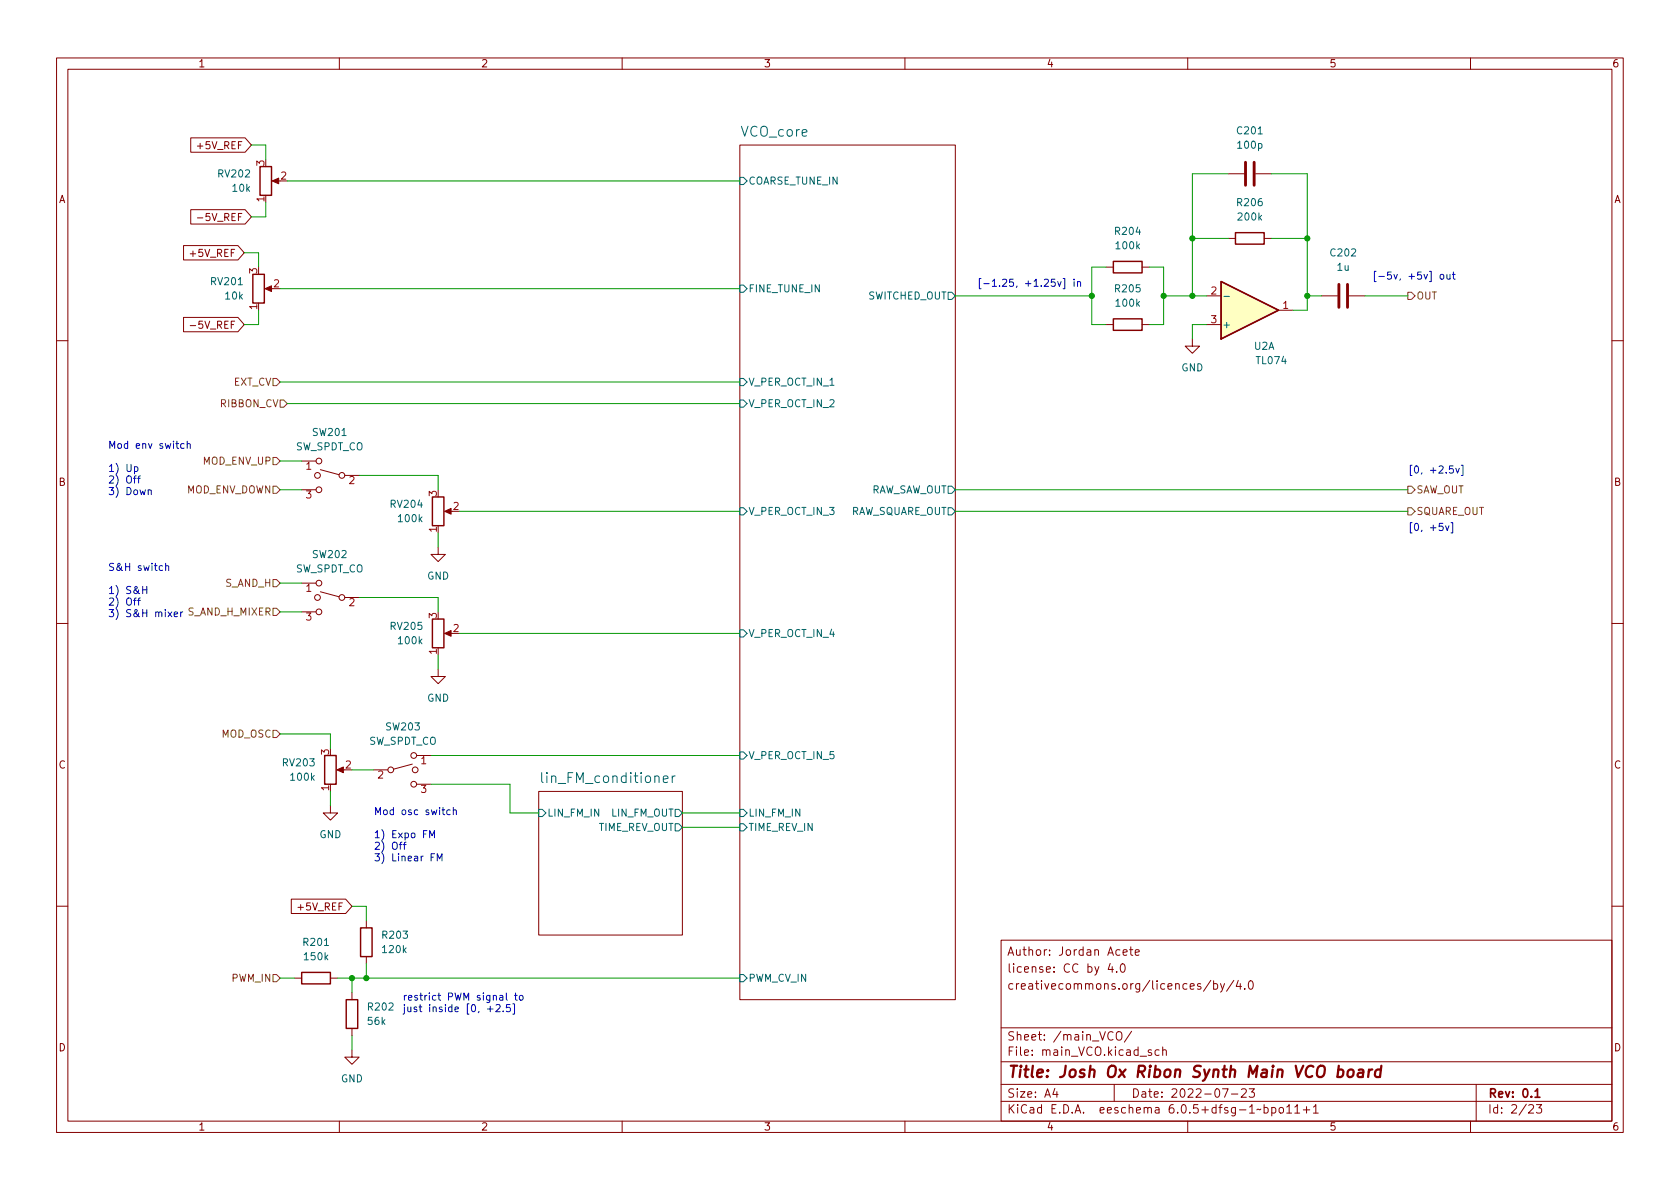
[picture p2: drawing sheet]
(kicad_sch (version 20211123) (generator eeschema)

 (paper "A4")

 (title_block
  (title "Josh Ox Ribon Synth Main VCO board")
  (date "2022-07-23")
  (rev "0.1")
  (comment 2 "creativecommons.org/licences/by/4.0")
  (comment 3 "license: CC by 4.0")
  (comment 4 "Author: Jordan Acete"))

 (lib_symbols
  (symbol "Amplifier_Operational:TL074" (pin_names (offset 0.127)) (in_bom yes) (on_board yes)
   (property "Reference" "U" (id 0) (at 0 5.08 0) (effects (font (size 1.27 1.27)) (justify left)))
   (property "Value" "TL074" (id 1) (at 0 -5.08 0) (effects (font (size 1.27 1.27)) (justify left)))
   (property "Footprint" "" (id 2) (at -1.27 2.54 0) (effects (font (size 1.27 1.27)) hide))
   (property "Datasheet" "http://www.ti.com/lit/ds/symlink/tl071.pdf" (id 3) (at 1.27 5.08 0) (effects (font (size 1.27 1.27)) hide))
   (property "ki_locked" "" (id 4) (at 0 0 0) (effects (font (size 1.27 1.27))))
   (symbol "TL074_1_1"
    (polyline (pts (xy -5.08 5.08) (xy 5.08 0) (xy -5.08 -5.08) (xy -5.08 5.08)) (stroke (width 0.254) (type default) (color 0 0 0 0)) (fill (type background)))
    (pin output line (at 7.62 0 180) (length 2.54) (name "~" (effects (font (size 1.27 1.27)))) (number "1" (effects (font (size 1.27 1.27)))))
    (pin input line (at -7.62 -2.54 0) (length 2.54) (name "-" (effects (font (size 1.27 1.27)))) (number "2" (effects (font (size 1.27 1.27)))))
    (pin input line (at -7.62 2.54 0) (length 2.54) (name "+" (effects (font (size 1.27 1.27)))) (number "3" (effects (font (size 1.27 1.27))))))
   (symbol "TL074_2_1"
    (polyline (pts (xy -5.08 5.08) (xy 5.08 0) (xy -5.08 -5.08) (xy -5.08 5.08)) (stroke (width 0.254) (type default) (color 0 0 0 0)) (fill (type background)))
    (pin input line (at -7.62 2.54 0) (length 2.54) (name "+" (effects (font (size 1.27 1.27)))) (number "5" (effects (font (size 1.27 1.27)))))
    (pin input line (at -7.62 -2.54 0) (length 2.54) (name "-" (effects (font (size 1.27 1.27)))) (number "6" (effects (font (size 1.27 1.27)))))
    (pin output line (at 7.62 0 180) (length 2.54) (name "~" (effects (font (size 1.27 1.27)))) (number "7" (effects (font (size 1.27 1.27))))))
   (symbol "TL074_3_1"
    (polyline (pts (xy -5.08 5.08) (xy 5.08 0) (xy -5.08 -5.08) (xy -5.08 5.08)) (stroke (width 0.254) (type default) (color 0 0 0 0)) (fill (type background)))
    (pin input line (at -7.62 2.54 0) (length 2.54) (name "+" (effects (font (size 1.27 1.27)))) (number "10" (effects (font (size 1.27 1.27)))))
    (pin output line (at 7.62 0 180) (length 2.54) (name "~" (effects (font (size 1.27 1.27)))) (number "8" (effects (font (size 1.27 1.27)))))
    (pin input line (at -7.62 -2.54 0) (length 2.54) (name "-" (effects (font (size 1.27 1.27)))) (number "9" (effects (font (size 1.27 1.27))))))
   (symbol "TL074_4_1"
    (polyline (pts (xy -5.08 5.08) (xy 5.08 0) (xy -5.08 -5.08) (xy -5.08 5.08)) (stroke (width 0.254) (type default) (color 0 0 0 0)) (fill (type background)))
    (pin input line (at -7.62 2.54 0) (length 2.54) (name "+" (effects (font (size 1.27 1.27)))) (number "12" (effects (font (size 1.27 1.27)))))
    (pin input line (at -7.62 -2.54 0) (length 2.54) (name "-" (effects (font (size 1.27 1.27)))) (number "13" (effects (font (size 1.27 1.27)))))
    (pin output line (at 7.62 0 180) (length 2.54) (name "~" (effects (font (size 1.27 1.27)))) (number "14" (effects (font (size 1.27 1.27))))))
   (symbol "TL074_5_1"
    (pin power_in line (at -2.54 -7.62 90) (length 3.81) (name "V-" (effects (font (size 1.27 1.27)))) (number "11" (effects (font (size 1.27 1.27)))))
    (pin power_in line (at -2.54 7.62 270) (length 3.81) (name "V+" (effects (font (size 1.27 1.27)))) (number "4" (effects (font (size 1.27 1.27)))))))
  (symbol "Device:C" (pin_numbers hide) (pin_names (offset 0.254)) (in_bom yes) (on_board yes)
   (property "Reference" "C" (id 0) (at 0.635 2.54 0) (effects (font (size 1.27 1.27)) (justify left)))
   (property "Value" "C" (id 1) (at 0.635 -2.54 0) (effects (font (size 1.27 1.27)) (justify left)))
   (property "Footprint" "" (id 2) (at 0.9652 -3.81 0) (effects (font (size 1.27 1.27)) hide))
   (property "Datasheet" "~" (id 3) (at 0 0 0) (effects (font (size 1.27 1.27)) hide))
   (symbol "C_0_1"
    (polyline (pts (xy -2.032 -0.762) (xy 2.032 -0.762)) (stroke (width 0.508) (type default) (color 0 0 0 0)) (fill (type none)))
    (polyline (pts (xy -2.032 0.762) (xy 2.032 0.762)) (stroke (width 0.508) (type default) (color 0 0 0 0)) (fill (type none))))
   (symbol "C_1_1"
    (pin passive line (at 0 3.81 270) (length 2.794) (name "~" (effects (font (size 1.27 1.27)))) (number "1" (effects (font (size 1.27 1.27)))))
    (pin passive line (at 0 -3.81 90) (length 2.794) (name "~" (effects (font (size 1.27 1.27)))) (number "2" (effects (font (size 1.27 1.27)))))))
  (symbol "Device:R" (pin_numbers hide) (pin_names (offset 0)) (in_bom yes) (on_board yes)
   (property "Reference" "R" (id 0) (at 2.032 0 90) (effects (font (size 1.27 1.27))))
   (property "Value" "R" (id 1) (at 0 0 90) (effects (font (size 1.27 1.27))))
   (property "Footprint" "" (id 2) (at -1.778 0 90) (effects (font (size 1.27 1.27)) hide))
   (property "Datasheet" "~" (id 3) (at 0 0 0) (effects (font (size 1.27 1.27)) hide))
   (symbol "R_0_1"
    (rectangle (start -1.016 -2.54) (end 1.016 2.54) (stroke (width 0.254) (type default) (color 0 0 0 0)) (fill (type none))))
   (symbol "R_1_1"
    (pin passive line (at 0 3.81 270) (length 1.27) (name "~" (effects (font (size 1.27 1.27)))) (number "1" (effects (font (size 1.27 1.27)))))
    (pin passive line (at 0 -3.81 90) (length 1.27) (name "~" (effects (font (size 1.27 1.27)))) (number "2" (effects (font (size 1.27 1.27)))))))
  (symbol "Device:R_Potentiometer" (pin_names (offset 1.016) hide) (in_bom yes) (on_board yes)
   (property "Reference" "RV" (id 0) (at -4.445 0 90) (effects (font (size 1.27 1.27))))
   (property "Value" "R_Potentiometer" (id 1) (at -2.54 0 90) (effects (font (size 1.27 1.27))))
   (property "Footprint" "" (id 2) (at 0 0 0) (effects (font (size 1.27 1.27)) hide))
   (property "Datasheet" "~" (id 3) (at 0 0 0) (effects (font (size 1.27 1.27)) hide))
   (symbol "R_Potentiometer_0_1"
    (polyline (pts (xy 2.54 0) (xy 1.524 0)) (stroke (width 0) (type default) (color 0 0 0 0)) (fill (type none)))
    (polyline (pts (xy 1.143 0) (xy 2.286 0.508) (xy 2.286 -0.508) (xy 1.143 0)) (stroke (width 0) (type default) (color 0 0 0 0)) (fill (type outline)))
    (rectangle (start 1.016 2.54) (end -1.016 -2.54) (stroke (width 0.254) (type default) (color 0 0 0 0)) (fill (type none))))
   (symbol "R_Potentiometer_1_1"
    (pin passive line (at 0 3.81 270) (length 1.27) (name "1" (effects (font (size 1.27 1.27)))) (number "1" (effects (font (size 1.27 1.27)))))
    (pin passive line (at 3.81 0 180) (length 1.27) (name "2" (effects (font (size 1.27 1.27)))) (number "2" (effects (font (size 1.27 1.27)))))
    (pin passive line (at 0 -3.81 90) (length 1.27) (name "3" (effects (font (size 1.27 1.27)))) (number "3" (effects (font (size 1.27 1.27)))))))
  (symbol "Switch:SW_SPDT_MSM" (pin_names (offset 0) hide) (in_bom yes) (on_board yes)
   (property "Reference" "SW" (id 0) (at 0 5.08 0) (effects (font (size 1.27 1.27))))
   (property "Value" "SW_SPDT_MSM" (id 1) (at 0 -5.08 0) (effects (font (size 1.27 1.27))))
   (property "Footprint" "" (id 2) (at 0 0 0) (effects (font (size 1.27 1.27)) hide))
   (property "Datasheet" "~" (id 3) (at 0 0 0) (effects (font (size 1.27 1.27)) hide))
   (symbol "SW_SPDT_MSM_0_0"
    (circle (center -2.032 0) (radius 0.508) (stroke (width 0) (type default) (color 0 0 0 0)) (fill (type none)))
    (polyline (pts (xy -1.524 0.127) (xy 1.778 1.016)) (stroke (width 0) (type default) (color 0 0 0 0)) (fill (type none)))
    (circle (center 2.032 -2.54) (radius 0.508) (stroke (width 0) (type default) (color 0 0 0 0)) (fill (type none))))
   (symbol "SW_SPDT_MSM_0_1"
    (circle (center 2.032 2.54) (radius 0.508) (stroke (width 0) (type default) (color 0 0 0 0)) (fill (type none)))
    (circle (center 2.286 0) (radius 0.508) (stroke (width 0) (type default) (color 0 0 0 0)) (fill (type none))))
   (symbol "SW_SPDT_MSM_1_1"
    (pin passive line (at 5.08 2.54 180) (length 2.54) (name "1" (effects (font (size 1.27 1.27)))) (number "1" (effects (font (size 1.27 1.27)))))
    (pin passive line (at -5.08 0 0) (length 2.54) (name "2" (effects (font (size 1.27 1.27)))) (number "2" (effects (font (size 1.27 1.27)))))
    (pin passive line (at 5.08 -2.54 180) (length 2.54) (name "3" (effects (font (size 1.27 1.27)))) (number "3" (effects (font (size 1.27 1.27)))))))
  (symbol "power:GND" (power) (pin_names (offset 0)) (in_bom yes) (on_board yes)
   (property "Reference" "#PWR" (id 0) (at 0 -6.35 0) (effects (font (size 1.27 1.27)) hide))
   (property "Value" "GND" (id 1) (at 0 -3.81 0) (effects (font (size 1.27 1.27))))
   (property "Footprint" "" (id 2) (at 0 0 0) (effects (font (size 1.27 1.27)) hide))
   (property "Datasheet" "" (id 3) (at 0 0 0) (effects (font (size 1.27 1.27)) hide))
   (symbol "GND_0_1"
    (polyline (pts (xy 0 0) (xy 0 -1.27) (xy 1.27 -1.27) (xy 0 -2.54) (xy -1.27 -1.27) (xy 0 -1.27)) (stroke (width 0) (type default) (color 0 0 0 0)) (fill (type none))))
   (symbol "GND_1_1"
    (pin power_in line (at 0 0 270) (length 0) hide (name "GND" (effects (font (size 1.27 1.27)))) (number "1" (effects (font (size 1.27 1.27))))))))

 (junction (at 210.82 52.07) (diameter 0) (color 0 0 0 0))
 (junction (at 210.82 41.91) (diameter 0) (color 0 0 0 0))
 (junction (at 205.74 52.07) (diameter 0) (color 0 0 0 0))
 (junction (at 62.23 172.72) (diameter 0) (color 0 0 0 0))
 (junction (at 64.77 172.72) (diameter 0) (color 0 0 0 0))
 (junction (at 193.04 52.07) (diameter 0) (color 0 0 0 0))
 (junction (at 231.14 41.91) (diameter 0) (color 0 0 0 0))
 (junction (at 231.14 52.07) (diameter 0) (color 0 0 0 0))

 (wire (pts (xy 45.72 44.45) (xy 45.72 46.99)) (stroke (width 0) (type default) (color 0 0 0 0)))
 (wire (pts (xy 58.42 129.54) (xy 58.42 132.08)) (stroke (width 0) (type default) (color 0 0 0 0)))
 (wire (pts (xy 205.74 52.07) (xy 205.74 57.15)) (stroke (width 0) (type default) (color 0 0 0 0)))
 (wire (pts (xy 231.14 30.48) (xy 231.14 41.91)) (stroke (width 0) (type default) (color 0 0 0 0)))
 (wire (pts (xy 228.6 54.61) (xy 231.14 54.61)) (stroke (width 0) (type default) (color 0 0 0 0)))
 (wire (pts (xy 120.65 146.05) (xy 130.81 146.05)) (stroke (width 0) (type default) (color 0 0 0 0)))
 (wire (pts (xy 77.47 105.41) (xy 77.47 107.95)) (stroke (width 0) (type default) (color 0 0 0 0)))
 (wire (pts (xy 44.45 38.1) (xy 46.99 38.1)) (stroke (width 0) (type default) (color 0 0 0 0)))
 (wire (pts (xy 50.8 71.12) (xy 130.81 71.12)) (stroke (width 0) (type default) (color 0 0 0 0)))
 (wire (pts (xy 205.74 46.99) (xy 205.74 52.07)) (stroke (width 0) (type default) (color 0 0 0 0)))
 (wire (pts (xy 49.53 102.87) (xy 53.34 102.87)) (stroke (width 0) (type default) (color 0 0 0 0)))
 (wire (pts (xy 210.82 52.07) (xy 213.36 52.07)) (stroke (width 0) (type default) (color 0 0 0 0)))
 (wire (pts (xy 62.23 182.88) (xy 62.23 185.42)) (stroke (width 0) (type default) (color 0 0 0 0)))
 (wire (pts (xy 77.47 118.11) (xy 77.47 115.57)) (stroke (width 0) (type default) (color 0 0 0 0)))
 (wire (pts (xy 49.53 67.31) (xy 130.81 67.31)) (stroke (width 0) (type default) (color 0 0 0 0)))
 (wire (pts (xy 64.77 160.02) (xy 64.77 162.56)) (stroke (width 0) (type default) (color 0 0 0 0)))
 (wire (pts (xy 64.77 172.72) (xy 130.81 172.72)) (stroke (width 0) (type default) (color 0 0 0 0)))
 (wire (pts (xy 63.5 105.41) (xy 77.47 105.41)) (stroke (width 0) (type default) (color 0 0 0 0)))
 (wire (pts (xy 49.53 50.8) (xy 130.81 50.8)) (stroke (width 0) (type default) (color 0 0 0 0)))
 (wire (pts (xy 231.14 52.07) (xy 233.68 52.07)) (stroke (width 0) (type default) (color 0 0 0 0)))
 (wire (pts (xy 43.18 44.45) (xy 45.72 44.45)) (stroke (width 0) (type default) (color 0 0 0 0)))
 (wire (pts (xy 49.53 172.72) (xy 52.07 172.72)) (stroke (width 0) (type default) (color 0 0 0 0)))
 (wire (pts (xy 77.47 83.82) (xy 77.47 86.36)) (stroke (width 0) (type default) (color 0 0 0 0)))
 (wire (pts (xy 231.14 41.91) (xy 224.79 41.91)) (stroke (width 0) (type default) (color 0 0 0 0)))
 (wire (pts (xy 168.91 52.07) (xy 193.04 52.07)) (stroke (width 0) (type default) (color 0 0 0 0)))
 (wire (pts (xy 62.23 135.89) (xy 66.04 135.89)) (stroke (width 0) (type default) (color 0 0 0 0)))
 (wire (pts (xy 241.3 52.07) (xy 248.92 52.07)) (stroke (width 0) (type default) (color 0 0 0 0)))
 (wire (pts (xy 81.28 90.17) (xy 130.81 90.17)) (stroke (width 0) (type default) (color 0 0 0 0)))
 (wire (pts (xy 46.99 38.1) (xy 46.99 35.56)) (stroke (width 0) (type default) (color 0 0 0 0)))
 (wire (pts (xy 64.77 170.18) (xy 64.77 172.72)) (stroke (width 0) (type default) (color 0 0 0 0)))
 (wire (pts (xy 210.82 30.48) (xy 210.82 41.91)) (stroke (width 0) (type default) (color 0 0 0 0)))
 (wire (pts (xy 62.23 172.72) (xy 62.23 175.26)) (stroke (width 0) (type default) (color 0 0 0 0)))
 (wire (pts (xy 49.53 81.28) (xy 53.34 81.28)) (stroke (width 0) (type default) (color 0 0 0 0)))
 (wire (pts (xy 50.8 31.75) (xy 130.81 31.75)) (stroke (width 0) (type default) (color 0 0 0 0)))
 (wire (pts (xy 62.23 160.02) (xy 64.77 160.02)) (stroke (width 0) (type default) (color 0 0 0 0)))
 (wire (pts (xy 231.14 52.07) (xy 231.14 54.61)) (stroke (width 0) (type default) (color 0 0 0 0)))
 (wire (pts (xy 44.45 25.4) (xy 46.99 25.4)) (stroke (width 0) (type default) (color 0 0 0 0)))
 (wire (pts (xy 90.17 143.51) (xy 90.17 138.43)) (stroke (width 0) (type default) (color 0 0 0 0)))
 (wire (pts (xy 45.72 57.15) (xy 45.72 54.61)) (stroke (width 0) (type default) (color 0 0 0 0)))
 (wire (pts (xy 49.53 129.54) (xy 58.42 129.54)) (stroke (width 0) (type default) (color 0 0 0 0)))
 (wire (pts (xy 62.23 172.72) (xy 64.77 172.72)) (stroke (width 0) (type default) (color 0 0 0 0)))
 (wire (pts (xy 95.25 143.51) (xy 90.17 143.51)) (stroke (width 0) (type default) (color 0 0 0 0)))
 (wire (pts (xy 46.99 25.4) (xy 46.99 27.94)) (stroke (width 0) (type default) (color 0 0 0 0)))
 (wire (pts (xy 120.65 143.51) (xy 130.81 143.51)) (stroke (width 0) (type default) (color 0 0 0 0)))
 (wire (pts (xy 210.82 57.15) (xy 213.36 57.15)) (stroke (width 0) (type default) (color 0 0 0 0)))
 (wire (pts (xy 168.91 90.17) (xy 248.92 90.17)) (stroke (width 0) (type default) (color 0 0 0 0)))
 (wire (pts (xy 210.82 52.07) (xy 210.82 41.91)) (stroke (width 0) (type default) (color 0 0 0 0)))
 (wire (pts (xy 193.04 46.99) (xy 195.58 46.99)) (stroke (width 0) (type default) (color 0 0 0 0)))
 (wire (pts (xy 210.82 59.69) (xy 210.82 57.15)) (stroke (width 0) (type default) (color 0 0 0 0)))
 (wire (pts (xy 193.04 46.99) (xy 193.04 52.07)) (stroke (width 0) (type default) (color 0 0 0 0)))
 (wire (pts (xy 210.82 41.91) (xy 217.17 41.91)) (stroke (width 0) (type default) (color 0 0 0 0)))
 (wire (pts (xy 205.74 52.07) (xy 210.82 52.07)) (stroke (width 0) (type default) (color 0 0 0 0)))
 (wire (pts (xy 203.2 46.99) (xy 205.74 46.99)) (stroke (width 0) (type default) (color 0 0 0 0)))
 (wire (pts (xy 49.53 86.36) (xy 53.34 86.36)) (stroke (width 0) (type default) (color 0 0 0 0)))
 (wire (pts (xy 168.91 86.36) (xy 248.92 86.36)) (stroke (width 0) (type default) (color 0 0 0 0)))
 (wire (pts (xy 90.17 138.43) (xy 76.2 138.43)) (stroke (width 0) (type default) (color 0 0 0 0)))
 (wire (pts (xy 77.47 96.52) (xy 77.47 93.98)) (stroke (width 0) (type default) (color 0 0 0 0)))
 (wire (pts (xy 224.79 30.48) (xy 231.14 30.48)) (stroke (width 0) (type default) (color 0 0 0 0)))
 (wire (pts (xy 59.69 172.72) (xy 62.23 172.72)) (stroke (width 0) (type default) (color 0 0 0 0)))
 (wire (pts (xy 63.5 83.82) (xy 77.47 83.82)) (stroke (width 0) (type default) (color 0 0 0 0)))
 (wire (pts (xy 193.04 52.07) (xy 193.04 57.15)) (stroke (width 0) (type default) (color 0 0 0 0)))
 (wire (pts (xy 49.53 107.95) (xy 53.34 107.95)) (stroke (width 0) (type default) (color 0 0 0 0)))
 (wire (pts (xy 43.18 57.15) (xy 45.72 57.15)) (stroke (width 0) (type default) (color 0 0 0 0)))
 (wire (pts (xy 231.14 41.91) (xy 231.14 52.07)) (stroke (width 0) (type default) (color 0 0 0 0)))
 (wire (pts (xy 195.58 57.15) (xy 193.04 57.15)) (stroke (width 0) (type default) (color 0 0 0 0)))
 (wire (pts (xy 81.28 111.76) (xy 130.81 111.76)) (stroke (width 0) (type default) (color 0 0 0 0)))
 (wire (pts (xy 76.2 133.35) (xy 130.81 133.35)) (stroke (width 0) (type default) (color 0 0 0 0)))
 (wire (pts (xy 217.17 30.48) (xy 210.82 30.48)) (stroke (width 0) (type default) (color 0 0 0 0)))
 (wire (pts (xy 58.42 142.24) (xy 58.42 139.7)) (stroke (width 0) (type default) (color 0 0 0 0)))
 (wire (pts (xy 203.2 57.15) (xy 205.74 57.15)) (stroke (width 0) (type default) (color 0 0 0 0)))

 (text "[0, +2.5v]" (at 248.92 83.82 0) (effects (font (size 1.27 1.27)) (justify left bottom)))
 (text "Mod osc switch\n\n1) Expo FM\n2) Off\n3) Linear FM" (at 66.04 152.4 0) (effects (font (size 1.27 1.27)) (justify left bottom)))
 (text "restrict PWM signal to \njust inside [0, +2.5]" (at 71.12 179.07 0) (effects (font (size 1.27 1.27)) (justify left bottom)))
 (text "Mod env switch\n\n1) Up\n2) Off\n3) Down" (at 19.05 87.63 0) (effects (font (size 1.27 1.27)) (justify left bottom)))
 (text "[0, +5v]" (at 248.92 93.98 0) (effects (font (size 1.27 1.27)) (justify left bottom)))
 (text "[-1.25, +1.25v] in" (at 172.72 50.8 0) (effects (font (size 1.27 1.27)) (justify left bottom)))
 (text "S&H switch\n\n1) S&H\n2) Off\n3) S&H mixer" (at 19.05 109.22 0) (effects (font (size 1.27 1.27)) (justify left bottom)))
 (text "[-5v, +5v] out" (at 242.57 49.53 0) (effects (font (size 1.27 1.27)) (justify left bottom)))

 (global_label "-5V_REF" (shape input) (at 43.18 57.15 180) (fields_autoplaced) (effects (font (size 1.27 1.27)) (justify right))
  (property "Intersheet References" "${INTERSHEET_REFS}" (id 0) (at 32.4212 57.0706 0) (effects (font (size 1.27 1.27)) (justify right) hide)))
 (global_label "+5V_REF" (shape input) (at 43.18 44.45 180) (fields_autoplaced) (effects (font (size 1.27 1.27)) (justify right))
  (property "Intersheet References" "${INTERSHEET_REFS}" (id 0) (at 32.4212 44.3706 0) (effects (font (size 1.27 1.27)) (justify right) hide)))
 (global_label "+5V_REF" (shape input) (at 44.45 25.4 180) (fields_autoplaced) (effects (font (size 1.27 1.27)) (justify right))
  (property "Intersheet References" "${INTERSHEET_REFS}" (id 0) (at 33.6912 25.3206 0) (effects (font (size 1.27 1.27)) (justify right) hide)))
 (global_label "-5V_REF" (shape input) (at 44.45 38.1 180) (fields_autoplaced) (effects (font (size 1.27 1.27)) (justify right))
  (property "Intersheet References" "${INTERSHEET_REFS}" (id 0) (at 33.6912 38.0206 0) (effects (font (size 1.27 1.27)) (justify right) hide)))
 (global_label "+5V_REF" (shape input) (at 62.23 160.02 180) (fields_autoplaced) (effects (font (size 1.27 1.27)) (justify right))
  (property "Intersheet References" "${INTERSHEET_REFS}" (id 0) (at 51.4712 159.9406 0) (effects (font (size 1.27 1.27)) (justify right) hide)))

 (hierarchical_label "S_AND_H_MIXER" (shape input) (at 49.53 107.95 180) (effects (font (size 1.27 1.27)) (justify right)))
 (hierarchical_label "SAW_OUT" (shape output) (at 248.92 86.36 0) (effects (font (size 1.27 1.27)) (justify left)))
 (hierarchical_label "MOD_OSC" (shape input) (at 49.53 129.54 180) (effects (font (size 1.27 1.27)) (justify right)))
 (hierarchical_label "MOD_ENV_DOWN" (shape input) (at 49.53 86.36 180) (effects (font (size 1.27 1.27)) (justify right)))
 (hierarchical_label "RIBBON_CV" (shape input) (at 50.8 71.12 180) (effects (font (size 1.27 1.27)) (justify right)))
 (hierarchical_label "SQUARE_OUT" (shape output) (at 248.92 90.17 0) (effects (font (size 1.27 1.27)) (justify left)))
 (hierarchical_label "MOD_ENV_UP" (shape input) (at 49.53 81.28 180) (effects (font (size 1.27 1.27)) (justify right)))
 (hierarchical_label "PWM_IN" (shape input) (at 49.53 172.72 180) (effects (font (size 1.27 1.27)) (justify right)))
 (hierarchical_label "OUT" (shape output) (at 248.92 52.07 0) (effects (font (size 1.27 1.27)) (justify left)))
 (hierarchical_label "EXT_CV" (shape input) (at 49.53 67.31 180) (effects (font (size 1.27 1.27)) (justify right)))
 (hierarchical_label "S_AND_H" (shape input) (at 49.53 102.87 180) (effects (font (size 1.27 1.27)) (justify right)))

 (symbol (lib_id "power:GND") (at 77.47 118.11 0) (unit 1) (in_bom yes) (on_board yes) (fields_autoplaced)
  (property "Reference" "#PWR0204" (id 0) (at 77.47 124.46 0) (effects (font (size 1.27 1.27)) hide))
  (property "Value" "GND" (id 1) (at 77.47 123.19 0))
  (property "Footprint" "" (id 2) (at 77.47 118.11 0) (effects (font (size 1.27 1.27)) hide))
  (property "Datasheet" "" (id 3) (at 77.47 118.11 0) (effects (font (size 1.27 1.27)) hide)) (pin "1"))

 (symbol (lib_id "Switch:SW_SPDT_MSM") (at 58.42 83.82 0) (mirror y) (unit 1) (in_bom yes) (on_board yes) (fields_autoplaced)
  (property "Reference" "SW201" (id 0) (at 58.293 76.2 0))
  (property "Value" "SW_SPDT_CO" (id 1) (at 58.293 78.74 0))
  (property "Footprint" "custom_footprints:SPDT_mini_toggle" (id 2) (at 58.42 83.82 0) (effects (font (size 1.27 1.27)) hide))
  (property "Datasheet" "~" (id 3) (at 58.42 83.82 0) (effects (font (size 1.27 1.27)) hide)) (pin "1") (pin "2") (pin "3"))

 (symbol (lib_id "Device:C") (at 220.98 30.48 90) (unit 1) (in_bom yes) (on_board yes) (fields_autoplaced)
  (property "Reference" "C201" (id 0) (at 220.98 22.86 90))
  (property "Value" "100p" (id 1) (at 220.98 25.4 90))
  (property "Footprint" "Capacitor_SMD:C_0805_2012Metric" (id 2) (at 224.79 29.5148 0) (effects (font (size 1.27 1.27)) hide))
  (property "Datasheet" "~" (id 3) (at 220.98 30.48 0) (effects (font (size 1.27 1.27)) hide)) (pin "1") (pin "2"))

 (symbol (lib_id "power:GND") (at 210.82 59.69 0) (unit 1) (in_bom yes) (on_board yes) (fields_autoplaced)
  (property "Reference" "#PWR0205" (id 0) (at 210.82 66.04 0) (effects (font (size 1.27 1.27)) hide))
  (property "Value" "GND" (id 1) (at 210.82 64.77 0))
  (property "Footprint" "" (id 2) (at 210.82 59.69 0) (effects (font (size 1.27 1.27)) hide))
  (property "Datasheet" "" (id 3) (at 210.82 59.69 0) (effects (font (size 1.27 1.27)) hide)) (pin "1"))

 (symbol (lib_id "Device:R") (at 199.39 46.99 90) (unit 1) (in_bom yes) (on_board yes) (fields_autoplaced)
  (property "Reference" "R204" (id 0) (at 199.39 40.64 90))
  (property "Value" "100k" (id 1) (at 199.39 43.18 90))
  (property "Footprint" "Resistor_SMD:R_0805_2012Metric" (id 2) (at 199.39 48.768 90) (effects (font (size 1.27 1.27)) hide))
  (property "Datasheet" "~" (id 3) (at 199.39 46.99 0) (effects (font (size 1.27 1.27)) hide)) (pin "1") (pin "2"))

 (symbol (lib_id "power:GND") (at 62.23 185.42 0) (unit 1) (in_bom yes) (on_board yes) (fields_autoplaced)
  (property "Reference" "#PWR0202" (id 0) (at 62.23 191.77 0) (effects (font (size 1.27 1.27)) hide))
  (property "Value" "GND" (id 1) (at 62.23 190.5 0))
  (property "Footprint" "" (id 2) (at 62.23 185.42 0) (effects (font (size 1.27 1.27)) hide))
  (property "Datasheet" "" (id 3) (at 62.23 185.42 0) (effects (font (size 1.27 1.27)) hide)) (pin "1"))

 (symbol (lib_id "Device:R") (at 64.77 166.37 0) (unit 1) (in_bom yes) (on_board yes) (fields_autoplaced)
  (property "Reference" "R203" (id 0) (at 67.31 165.0999 0) (effects (font (size 1.27 1.27)) (justify left)))
  (property "Value" "120k" (id 1) (at 67.31 167.6399 0) (effects (font (size 1.27 1.27)) (justify left)))
  (property "Footprint" "Resistor_SMD:R_0805_2012Metric" (id 2) (at 62.992 166.37 90) (effects (font (size 1.27 1.27)) hide))
  (property "Datasheet" "~" (id 3) (at 64.77 166.37 0) (effects (font (size 1.27 1.27)) hide)) (pin "1") (pin "2"))

 (symbol (lib_id "Device:R_Potentiometer") (at 58.42 135.89 0) (mirror x) (unit 1) (in_bom yes) (on_board yes) (fields_autoplaced)
  (property "Reference" "RV203" (id 0) (at 55.88 134.6199 0) (effects (font (size 1.27 1.27)) (justify right)))
  (property "Value" "100k" (id 1) (at 55.88 137.1599 0) (effects (font (size 1.27 1.27)) (justify right)))
  (property "Footprint" "Potentiometer_THT:Potentiometer_Alpha_RD901F-40-00D_Single_Vertical" (id 2) (at 58.42 135.89 0) (effects (font (size 1.27 1.27)) hide))
  (property "Datasheet" "~" (id 3) (at 58.42 135.89 0) (effects (font (size 1.27 1.27)) hide)) (pin "1") (pin "2") (pin "3"))

 (symbol (lib_id "Device:C") (at 237.49 52.07 90) (unit 1) (in_bom yes) (on_board yes) (fields_autoplaced)
  (property "Reference" "C202" (id 0) (at 237.49 44.45 90))
  (property "Value" "1u" (id 1) (at 237.49 46.99 90))
  (property "Footprint" "Capacitor_THT:C_Rect_L7.2mm_W5.5mm_P5.00mm_FKS2_FKP2_MKS2_MKP2" (id 2) (at 241.3 51.1048 0) (effects (font (size 1.27 1.27)) hide))
  (property "Datasheet" "~" (id 3) (at 237.49 52.07 0) (effects (font (size 1.27 1.27)) hide)) (pin "1") (pin "2"))

 (symbol (lib_id "Device:R_Potentiometer") (at 46.99 31.75 0) (mirror x) (unit 1) (in_bom yes) (on_board yes) (fields_autoplaced)
  (property "Reference" "RV202" (id 0) (at 44.45 30.4799 0) (effects (font (size 1.27 1.27)) (justify right)))
  (property "Value" "10k" (id 1) (at 44.45 33.0199 0) (effects (font (size 1.27 1.27)) (justify right)))
  (property "Footprint" "Potentiometer_THT:Potentiometer_Alpha_RD901F-40-00D_Single_Vertical" (id 2) (at 46.99 31.75 0) (effects (font (size 1.27 1.27)) hide))
  (property "Datasheet" "~" (id 3) (at 46.99 31.75 0) (effects (font (size 1.27 1.27)) hide)) (pin "1") (pin "2") (pin "3"))

 (symbol (lib_id "Switch:SW_SPDT_MSM") (at 71.12 135.89 0) (unit 1) (in_bom yes) (on_board yes) (fields_autoplaced)
  (property "Reference" "SW203" (id 0) (at 71.247 128.27 0))
  (property "Value" "SW_SPDT_CO" (id 1) (at 71.247 130.81 0))
  (property "Footprint" "custom_footprints:SPDT_mini_toggle" (id 2) (at 71.12 135.89 0) (effects (font (size 1.27 1.27)) hide))
  (property "Datasheet" "~" (id 3) (at 71.12 135.89 0) (effects (font (size 1.27 1.27)) hide)) (pin "1") (pin "2") (pin "3"))

 (symbol (lib_id "Device:R_Potentiometer") (at 77.47 90.17 0) (mirror x) (unit 1) (in_bom yes) (on_board yes) (fields_autoplaced)
  (property "Reference" "RV204" (id 0) (at 74.93 88.8999 0) (effects (font (size 1.27 1.27)) (justify right)))
  (property "Value" "100k" (id 1) (at 74.93 91.4399 0) (effects (font (size 1.27 1.27)) (justify right)))
  (property "Footprint" "Potentiometer_THT:Potentiometer_Alpha_RD901F-40-00D_Single_Vertical" (id 2) (at 77.47 90.17 0) (effects (font (size 1.27 1.27)) hide))
  (property "Datasheet" "~" (id 3) (at 77.47 90.17 0) (effects (font (size 1.27 1.27)) hide)) (pin "1") (pin "2") (pin "3"))

 (symbol (lib_id "Device:R_Potentiometer") (at 45.72 50.8 0) (mirror x) (unit 1) (in_bom yes) (on_board yes) (fields_autoplaced)
  (property "Reference" "RV201" (id 0) (at 43.18 49.5299 0) (effects (font (size 1.27 1.27)) (justify right)))
  (property "Value" "10k" (id 1) (at 43.18 52.0699 0) (effects (font (size 1.27 1.27)) (justify right)))
  (property "Footprint" "Potentiometer_THT:Potentiometer_Alpha_RD901F-40-00D_Single_Vertical" (id 2) (at 45.72 50.8 0) (effects (font (size 1.27 1.27)) hide))
  (property "Datasheet" "~" (id 3) (at 45.72 50.8 0) (effects (font (size 1.27 1.27)) hide)) (pin "1") (pin "2") (pin "3"))

 (symbol (lib_id "power:GND") (at 58.42 142.24 0) (unit 1) (in_bom yes) (on_board yes) (fields_autoplaced)
  (property "Reference" "#PWR0201" (id 0) (at 58.42 148.59 0) (effects (font (size 1.27 1.27)) hide))
  (property "Value" "GND" (id 1) (at 58.42 147.32 0))
  (property "Footprint" "" (id 2) (at 58.42 142.24 0) (effects (font (size 1.27 1.27)) hide))
  (property "Datasheet" "" (id 3) (at 58.42 142.24 0) (effects (font (size 1.27 1.27)) hide)) (pin "1"))

 (symbol (lib_id "Device:R") (at 220.98 41.91 90) (unit 1) (in_bom yes) (on_board yes) (fields_autoplaced)
  (property "Reference" "R206" (id 0) (at 220.98 35.56 90))
  (property "Value" "200k" (id 1) (at 220.98 38.1 90))
  (property "Footprint" "Resistor_SMD:R_0805_2012Metric" (id 2) (at 220.98 43.688 90) (effects (font (size 1.27 1.27)) hide))
  (property "Datasheet" "~" (id 3) (at 220.98 41.91 0) (effects (font (size 1.27 1.27)) hide)) (pin "1") (pin "2"))

 (symbol (lib_id "Amplifier_Operational:TL074") (at 220.98 54.61 0) (mirror x) (unit 1) (in_bom yes) (on_board yes)
  (property "Reference" "U2" (id 0) (at 223.52 60.96 0))
  (property "Value" "TL074" (id 1) (at 224.79 63.5 0))
  (property "Footprint" "Package_SO:SOIC-14_3.9x8.7mm_P1.27mm" (id 2) (at 219.71 57.15 0) (effects (font (size 1.27 1.27)) hide))
  (property "Datasheet" "http://www.ti.com/lit/ds/symlink/tl071.pdf" (id 3) (at 222.25 59.69 0) (effects (font (size 1.27 1.27)) hide)) (pin "1") (pin "2") (pin "3") (pin "5") (pin "6") (pin "7") (pin "10") (pin "8") (pin "9") (pin "12") (pin "13") (pin "14") (pin "11") (pin "4"))

 (symbol (lib_id "Switch:SW_SPDT_MSM") (at 58.42 105.41 0) (mirror y) (unit 1) (in_bom yes) (on_board yes) (fields_autoplaced)
  (property "Reference" "SW202" (id 0) (at 58.293 97.79 0))
  (property "Value" "SW_SPDT_CO" (id 1) (at 58.293 100.33 0))
  (property "Footprint" "custom_footprints:SPDT_mini_toggle" (id 2) (at 58.42 105.41 0) (effects (font (size 1.27 1.27)) hide))
  (property "Datasheet" "~" (id 3) (at 58.42 105.41 0) (effects (font (size 1.27 1.27)) hide)) (pin "1") (pin "2") (pin "3"))

 (symbol (lib_id "Device:R") (at 199.39 57.15 90) (unit 1) (in_bom yes) (on_board yes) (fields_autoplaced)
  (property "Reference" "R205" (id 0) (at 199.39 50.8 90))
  (property "Value" "100k" (id 1) (at 199.39 53.34 90))
  (property "Footprint" "Resistor_SMD:R_0805_2012Metric" (id 2) (at 199.39 58.928 90) (effects (font (size 1.27 1.27)) hide))
  (property "Datasheet" "~" (id 3) (at 199.39 57.15 0) (effects (font (size 1.27 1.27)) hide)) (pin "1") (pin "2"))

 (symbol (lib_id "power:GND") (at 77.47 96.52 0) (unit 1) (in_bom yes) (on_board yes) (fields_autoplaced)
  (property "Reference" "#PWR0203" (id 0) (at 77.47 102.87 0) (effects (font (size 1.27 1.27)) hide))
  (property "Value" "GND" (id 1) (at 77.47 101.6 0))
  (property "Footprint" "" (id 2) (at 77.47 96.52 0) (effects (font (size 1.27 1.27)) hide))
  (property "Datasheet" "" (id 3) (at 77.47 96.52 0) (effects (font (size 1.27 1.27)) hide)) (pin "1"))

 (symbol (lib_id "Device:R") (at 55.88 172.72 90) (unit 1) (in_bom yes) (on_board yes) (fields_autoplaced)
  (property "Reference" "R201" (id 0) (at 55.88 166.37 90))
  (property "Value" "150k" (id 1) (at 55.88 168.91 90))
  (property "Footprint" "Resistor_SMD:R_0805_2012Metric" (id 2) (at 55.88 174.498 90) (effects (font (size 1.27 1.27)) hide))
  (property "Datasheet" "~" (id 3) (at 55.88 172.72 0) (effects (font (size 1.27 1.27)) hide)) (pin "1") (pin "2"))

 (symbol (lib_id "Device:R") (at 62.23 179.07 0) (unit 1) (in_bom yes) (on_board yes) (fields_autoplaced)
  (property "Reference" "R202" (id 0) (at 64.77 177.7999 0) (effects (font (size 1.27 1.27)) (justify left)))
  (property "Value" "56k" (id 1) (at 64.77 180.3399 0) (effects (font (size 1.27 1.27)) (justify left)))
  (property "Footprint" "Resistor_SMD:R_0805_2012Metric" (id 2) (at 60.452 179.07 90) (effects (font (size 1.27 1.27)) hide))
  (property "Datasheet" "~" (id 3) (at 62.23 179.07 0) (effects (font (size 1.27 1.27)) hide)) (pin "1") (pin "2"))

 (symbol (lib_id "Device:R_Potentiometer") (at 77.47 111.76 0) (mirror x) (unit 1) (in_bom yes) (on_board yes) (fields_autoplaced)
  (property "Reference" "RV205" (id 0) (at 74.93 110.4899 0) (effects (font (size 1.27 1.27)) (justify right)))
  (property "Value" "100k" (id 1) (at 74.93 113.0299 0) (effects (font (size 1.27 1.27)) (justify right)))
  (property "Footprint" "Potentiometer_THT:Potentiometer_Alpha_RD901F-40-00D_Single_Vertical" (id 2) (at 77.47 111.76 0) (effects (font (size 1.27 1.27)) hide))
  (property "Datasheet" "~" (id 3) (at 77.47 111.76 0) (effects (font (size 1.27 1.27)) hide)) (pin "1") (pin "2") (pin "3"))

 (sheet (at 130.81 25.4) (size 38.1 151.13) (fields_autoplaced) (stroke (width 0.1524) (type solid) (color 0 0 0 0)) (fill (color 0 0 0 0.0000))
  (property "Sheet name" "VCO_core" (id 0) (at 130.81 24.4484 0) (effects (font (size 1.75 1.75)) (justify left bottom)))
  (property "Sheet file" "VCO_core.kicad_sch" (id 1) (at 130.81 177.1146 0) (effects (font (size 1.27 1.27)) (justify left top) hide)) (pin "PWM_CV_IN" input (at 130.81 172.72 180) (effects (font (size 1.27 1.27)) (justify left))) (pin "COARSE_TUNE_IN" input (at 130.81 31.75 180) (effects (font (size 1.27 1.27)) (justify left))) (pin "FINE_TUNE_IN" input (at 130.81 50.8 180) (effects (font (size 1.27 1.27)) (justify left))) (pin "TIME_REV_IN" input (at 130.81 146.05 180) (effects (font (size 1.27 1.27)) (justify left))) (pin "LIN_FM_IN" input (at 130.81 143.51 180) (effects (font (size 1.27 1.27)) (justify left))) (pin "RAW_SQUARE_OUT" output (at 168.91 90.17 0) (effects (font (size 1.27 1.27)) (justify right))) (pin "RAW_SAW_OUT" output (at 168.91 86.36 0) (effects (font (size 1.27 1.27)) (justify right))) (pin "SWITCHED_OUT" output (at 168.91 52.07 0) (effects (font (size 1.27 1.27)) (justify right))) (pin "V_PER_OCT_IN_2" input (at 130.81 71.12 180) (effects (font (size 1.27 1.27)) (justify left))) (pin "V_PER_OCT_IN_1" input (at 130.81 67.31 180) (effects (font (size 1.27 1.27)) (justify left))) (pin "V_PER_OCT_IN_5" input (at 130.81 133.35 180) (effects (font (size 1.27 1.27)) (justify left))) (pin "V_PER_OCT_IN_3" input (at 130.81 90.17 180) (effects (font (size 1.27 1.27)) (justify left))) (pin "V_PER_OCT_IN_4" input (at 130.81 111.76 180) (effects (font (size 1.27 1.27)) (justify left))))

 (sheet (at 95.25 139.7) (size 25.4 25.4) (fields_autoplaced) (stroke (width 0.1524) (type solid) (color 0 0 0 0)) (fill (color 0 0 0 0.0000))
  (property "Sheet name" "lin_FM_conditioner" (id 0) (at 95.25 138.7484 0) (effects (font (size 1.75 1.75)) (justify left bottom)))
  (property "Sheet file" "lin_FM_conditioner.kicad_sch" (id 1) (at 95.25 165.6846 0) (effects (font (size 1.27 1.27)) (justify left top) hide)) (pin "LIN_FM_OUT" output (at 120.65 143.51 0) (effects (font (size 1.27 1.27)) (justify right))) (pin "TIME_REV_OUT" output (at 120.65 146.05 0) (effects (font (size 1.27 1.27)) (justify right))) (pin "LIN_FM_IN" input (at 95.25 143.51 180) (effects (font (size 1.27 1.27)) (justify left)))))
